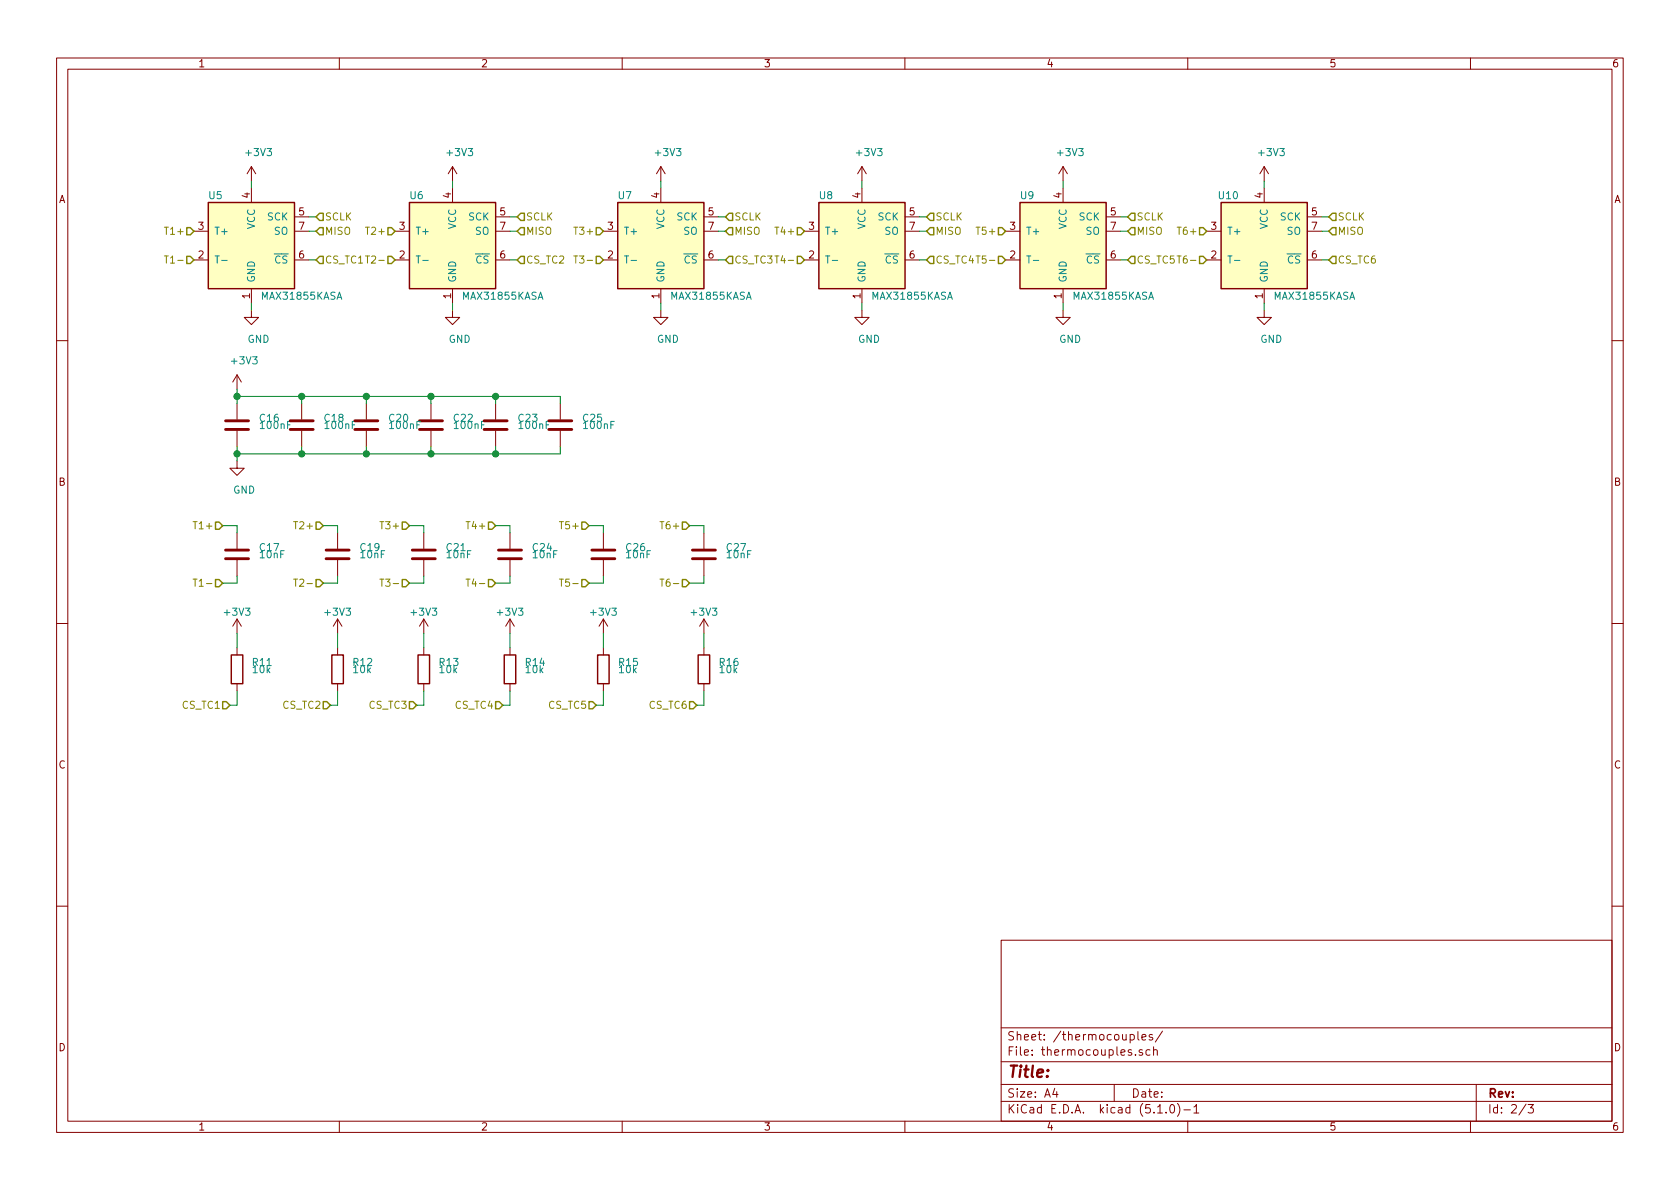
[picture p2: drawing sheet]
EESchema Schematic File Version 4
LIBS:daq-cache
EELAYER 26 0
EELAYER END
$Descr A4 11693 8268
encoding utf-8
Sheet 2 3
Title ""
Date ""
Rev ""
Comp ""
Comment1 ""
Comment2 ""
Comment3 ""
Comment4 ""
$EndDescr
$Comp
L Sensor_Temperature:MAX31855KASA U?
U 1 1
P 1750 1700
AR Path="/5C03ADE0" Ref="U?"  Part="1" 
AR Path="/5C03A8B0/5C03ADE0" Ref="U?"  Part="1" 
AR Path="/5C0495CD/5C03ADE0" Ref="U5"  Part="1" 
F 0 "U5" H 1500 2050 50  0000 C CNN
F 1 "MAX31855KASA" H 2100 1350 50  0000 C CNN
F 2 "Package_SO:SOIC-8_3.9x4.9mm_P1.27mm" H 2750 1350 50  0001 C CIN
F 3 "http://datasheets.maximintegrated.com/en/ds/MAX31855.pdf" H 1750 1700 50  0001 C CNN
	1    1750 1700
	1    0    0    -1  
$EndComp
$Comp
L power:GND #PWR?
U 1 1
P 1750 2150
AR Path="/5C03ADE7" Ref="#PWR?"  Part="1" 
AR Path="/5C03A8B0/5C03ADE7" Ref="#PWR?"  Part="1" 
AR Path="/5C0495CD/5C03ADE7" Ref="#PWR077"  Part="1" 
F 0 "#PWR077" H 1750 1900 50  0001 C CNN
F 1 "GND" H 1800 1950 50  0000 C CNN
F 2 "" H 1750 2150 50  0001 C CNN
F 3 "" H 1750 2150 50  0001 C CNN
	1    1750 2150
	1    0    0    -1  
$EndComp
Wire Wire Line
	1750 2150 1750 2100
$Comp
L power:+3V3 #PWR?
U 1 1
P 1750 1250
AR Path="/5C03ADEE" Ref="#PWR?"  Part="1" 
AR Path="/5C03A8B0/5C03ADEE" Ref="#PWR?"  Part="1" 
AR Path="/5C0495CD/5C03ADEE" Ref="#PWR076"  Part="1" 
F 0 "#PWR076" H 1750 1100 50  0001 C CNN
F 1 "+3V3" H 1800 1450 50  0000 C CNN
F 2 "" H 1750 1250 50  0001 C CNN
F 3 "" H 1750 1250 50  0001 C CNN
	1    1750 1250
	1    0    0    -1  
$EndComp
Wire Wire Line
	1750 1250 1750 1300
Wire Wire Line
	2150 1500 2200 1500
Wire Wire Line
	2150 1600 2200 1600
Wire Wire Line
	2150 1800 2200 1800
Text HLabel 2200 1500 2    50   Input ~ 0
SCLK
Text HLabel 2200 1800 2    50   Input ~ 0
CS_TC1
Text HLabel 2200 1600 2    50   Input ~ 0
MISO
$Comp
L Sensor_Temperature:MAX31855KASA U?
U 1 1
P 3150 1700
AR Path="/5C03CC78" Ref="U?"  Part="1" 
AR Path="/5C03A8B0/5C03CC78" Ref="U?"  Part="1" 
AR Path="/5C0495CD/5C03CC78" Ref="U6"  Part="1" 
F 0 "U6" H 2900 2050 50  0000 C CNN
F 1 "MAX31855KASA" H 3500 1350 50  0000 C CNN
F 2 "Package_SO:SOIC-8_3.9x4.9mm_P1.27mm" H 4150 1350 50  0001 C CIN
F 3 "http://datasheets.maximintegrated.com/en/ds/MAX31855.pdf" H 3150 1700 50  0001 C CNN
	1    3150 1700
	1    0    0    -1  
$EndComp
$Comp
L power:GND #PWR?
U 1 1
P 3150 2150
AR Path="/5C03CC7F" Ref="#PWR?"  Part="1" 
AR Path="/5C03A8B0/5C03CC7F" Ref="#PWR?"  Part="1" 
AR Path="/5C0495CD/5C03CC7F" Ref="#PWR081"  Part="1" 
F 0 "#PWR081" H 3150 1900 50  0001 C CNN
F 1 "GND" H 3200 1950 50  0000 C CNN
F 2 "" H 3150 2150 50  0001 C CNN
F 3 "" H 3150 2150 50  0001 C CNN
	1    3150 2150
	1    0    0    -1  
$EndComp
Wire Wire Line
	3150 2150 3150 2100
$Comp
L power:+3V3 #PWR?
U 1 1
P 3150 1250
AR Path="/5C03CC86" Ref="#PWR?"  Part="1" 
AR Path="/5C03A8B0/5C03CC86" Ref="#PWR?"  Part="1" 
AR Path="/5C0495CD/5C03CC86" Ref="#PWR080"  Part="1" 
F 0 "#PWR080" H 3150 1100 50  0001 C CNN
F 1 "+3V3" H 3200 1450 50  0000 C CNN
F 2 "" H 3150 1250 50  0001 C CNN
F 3 "" H 3150 1250 50  0001 C CNN
	1    3150 1250
	1    0    0    -1  
$EndComp
Wire Wire Line
	3150 1250 3150 1300
Wire Wire Line
	3550 1500 3600 1500
Wire Wire Line
	3550 1600 3600 1600
Wire Wire Line
	3550 1800 3600 1800
Text HLabel 3600 1500 2    50   Input ~ 0
SCLK
Text HLabel 3600 1800 2    50   Input ~ 0
CS_TC2
Text HLabel 3600 1600 2    50   Input ~ 0
MISO
$Comp
L Sensor_Temperature:MAX31855KASA U?
U 1 1
P 4600 1700
AR Path="/5C03CDDC" Ref="U?"  Part="1" 
AR Path="/5C03A8B0/5C03CDDC" Ref="U?"  Part="1" 
AR Path="/5C0495CD/5C03CDDC" Ref="U7"  Part="1" 
F 0 "U7" H 4350 2050 50  0000 C CNN
F 1 "MAX31855KASA" H 4950 1350 50  0000 C CNN
F 2 "Package_SO:SOIC-8_3.9x4.9mm_P1.27mm" H 5600 1350 50  0001 C CIN
F 3 "http://datasheets.maximintegrated.com/en/ds/MAX31855.pdf" H 4600 1700 50  0001 C CNN
	1    4600 1700
	1    0    0    -1  
$EndComp
$Comp
L power:GND #PWR?
U 1 1
P 4600 2150
AR Path="/5C03CDE3" Ref="#PWR?"  Part="1" 
AR Path="/5C03A8B0/5C03CDE3" Ref="#PWR?"  Part="1" 
AR Path="/5C0495CD/5C03CDE3" Ref="#PWR085"  Part="1" 
F 0 "#PWR085" H 4600 1900 50  0001 C CNN
F 1 "GND" H 4650 1950 50  0000 C CNN
F 2 "" H 4600 2150 50  0001 C CNN
F 3 "" H 4600 2150 50  0001 C CNN
	1    4600 2150
	1    0    0    -1  
$EndComp
Wire Wire Line
	4600 2150 4600 2100
$Comp
L power:+3V3 #PWR?
U 1 1
P 4600 1250
AR Path="/5C03CDEA" Ref="#PWR?"  Part="1" 
AR Path="/5C03A8B0/5C03CDEA" Ref="#PWR?"  Part="1" 
AR Path="/5C0495CD/5C03CDEA" Ref="#PWR084"  Part="1" 
F 0 "#PWR084" H 4600 1100 50  0001 C CNN
F 1 "+3V3" H 4650 1450 50  0000 C CNN
F 2 "" H 4600 1250 50  0001 C CNN
F 3 "" H 4600 1250 50  0001 C CNN
	1    4600 1250
	1    0    0    -1  
$EndComp
Wire Wire Line
	4600 1250 4600 1300
Wire Wire Line
	5000 1500 5050 1500
Wire Wire Line
	5000 1600 5050 1600
Wire Wire Line
	5000 1800 5050 1800
Text HLabel 5050 1500 2    50   Input ~ 0
SCLK
Text HLabel 5050 1600 2    50   Input ~ 0
MISO
$Comp
L Sensor_Temperature:MAX31855KASA U?
U 1 1
P 6000 1700
AR Path="/5C03CDFB" Ref="U?"  Part="1" 
AR Path="/5C03A8B0/5C03CDFB" Ref="U?"  Part="1" 
AR Path="/5C0495CD/5C03CDFB" Ref="U8"  Part="1" 
F 0 "U8" H 5750 2050 50  0000 C CNN
F 1 "MAX31855KASA" H 6350 1350 50  0000 C CNN
F 2 "Package_SO:SOIC-8_3.9x4.9mm_P1.27mm" H 7000 1350 50  0001 C CIN
F 3 "http://datasheets.maximintegrated.com/en/ds/MAX31855.pdf" H 6000 1700 50  0001 C CNN
	1    6000 1700
	1    0    0    -1  
$EndComp
$Comp
L power:GND #PWR?
U 1 1
P 6000 2150
AR Path="/5C03CE02" Ref="#PWR?"  Part="1" 
AR Path="/5C03A8B0/5C03CE02" Ref="#PWR?"  Part="1" 
AR Path="/5C0495CD/5C03CE02" Ref="#PWR088"  Part="1" 
F 0 "#PWR088" H 6000 1900 50  0001 C CNN
F 1 "GND" H 6050 1950 50  0000 C CNN
F 2 "" H 6000 2150 50  0001 C CNN
F 3 "" H 6000 2150 50  0001 C CNN
	1    6000 2150
	1    0    0    -1  
$EndComp
Wire Wire Line
	6000 2150 6000 2100
$Comp
L power:+3V3 #PWR?
U 1 1
P 6000 1250
AR Path="/5C03CE09" Ref="#PWR?"  Part="1" 
AR Path="/5C03A8B0/5C03CE09" Ref="#PWR?"  Part="1" 
AR Path="/5C0495CD/5C03CE09" Ref="#PWR087"  Part="1" 
F 0 "#PWR087" H 6000 1100 50  0001 C CNN
F 1 "+3V3" H 6050 1450 50  0000 C CNN
F 2 "" H 6000 1250 50  0001 C CNN
F 3 "" H 6000 1250 50  0001 C CNN
	1    6000 1250
	1    0    0    -1  
$EndComp
Wire Wire Line
	6000 1250 6000 1300
Wire Wire Line
	6400 1500 6450 1500
Wire Wire Line
	6400 1600 6450 1600
Wire Wire Line
	6400 1800 6450 1800
Text HLabel 6450 1500 2    50   Input ~ 0
SCLK
Text HLabel 6450 1800 2    50   Input ~ 0
CS_TC4
Text HLabel 6450 1600 2    50   Input ~ 0
MISO
$Comp
L Sensor_Temperature:MAX31855KASA U?
U 1 1
P 7400 1700
AR Path="/5C03D140" Ref="U?"  Part="1" 
AR Path="/5C03A8B0/5C03D140" Ref="U?"  Part="1" 
AR Path="/5C0495CD/5C03D140" Ref="U9"  Part="1" 
F 0 "U9" H 7150 2050 50  0000 C CNN
F 1 "MAX31855KASA" H 7750 1350 50  0000 C CNN
F 2 "Package_SO:SOIC-8_3.9x4.9mm_P1.27mm" H 8400 1350 50  0001 C CIN
F 3 "http://datasheets.maximintegrated.com/en/ds/MAX31855.pdf" H 7400 1700 50  0001 C CNN
	1    7400 1700
	1    0    0    -1  
$EndComp
$Comp
L power:GND #PWR?
U 1 1
P 7400 2150
AR Path="/5C03D147" Ref="#PWR?"  Part="1" 
AR Path="/5C03A8B0/5C03D147" Ref="#PWR?"  Part="1" 
AR Path="/5C0495CD/5C03D147" Ref="#PWR090"  Part="1" 
F 0 "#PWR090" H 7400 1900 50  0001 C CNN
F 1 "GND" H 7450 1950 50  0000 C CNN
F 2 "" H 7400 2150 50  0001 C CNN
F 3 "" H 7400 2150 50  0001 C CNN
	1    7400 2150
	1    0    0    -1  
$EndComp
Wire Wire Line
	7400 2150 7400 2100
$Comp
L power:+3V3 #PWR?
U 1 1
P 7400 1250
AR Path="/5C03D14E" Ref="#PWR?"  Part="1" 
AR Path="/5C03A8B0/5C03D14E" Ref="#PWR?"  Part="1" 
AR Path="/5C0495CD/5C03D14E" Ref="#PWR089"  Part="1" 
F 0 "#PWR089" H 7400 1100 50  0001 C CNN
F 1 "+3V3" H 7450 1450 50  0000 C CNN
F 2 "" H 7400 1250 50  0001 C CNN
F 3 "" H 7400 1250 50  0001 C CNN
	1    7400 1250
	1    0    0    -1  
$EndComp
Wire Wire Line
	7400 1250 7400 1300
Wire Wire Line
	7800 1500 7850 1500
Wire Wire Line
	7800 1600 7850 1600
Wire Wire Line
	7800 1800 7850 1800
Text HLabel 7850 1500 2    50   Input ~ 0
SCLK
Text HLabel 7850 1800 2    50   Input ~ 0
CS_TC5
Text HLabel 7850 1600 2    50   Input ~ 0
MISO
$Comp
L Sensor_Temperature:MAX31855KASA U?
U 1 1
P 8800 1700
AR Path="/5C03D15F" Ref="U?"  Part="1" 
AR Path="/5C03A8B0/5C03D15F" Ref="U?"  Part="1" 
AR Path="/5C0495CD/5C03D15F" Ref="U10"  Part="1" 
F 0 "U10" H 8550 2050 50  0000 C CNN
F 1 "MAX31855KASA" H 9150 1350 50  0000 C CNN
F 2 "Package_SO:SOIC-8_3.9x4.9mm_P1.27mm" H 9800 1350 50  0001 C CIN
F 3 "http://datasheets.maximintegrated.com/en/ds/MAX31855.pdf" H 8800 1700 50  0001 C CNN
	1    8800 1700
	1    0    0    -1  
$EndComp
$Comp
L power:GND #PWR?
U 1 1
P 8800 2150
AR Path="/5C03D166" Ref="#PWR?"  Part="1" 
AR Path="/5C03A8B0/5C03D166" Ref="#PWR?"  Part="1" 
AR Path="/5C0495CD/5C03D166" Ref="#PWR092"  Part="1" 
F 0 "#PWR092" H 8800 1900 50  0001 C CNN
F 1 "GND" H 8850 1950 50  0000 C CNN
F 2 "" H 8800 2150 50  0001 C CNN
F 3 "" H 8800 2150 50  0001 C CNN
	1    8800 2150
	1    0    0    -1  
$EndComp
Wire Wire Line
	8800 2150 8800 2100
$Comp
L power:+3V3 #PWR?
U 1 1
P 8800 1250
AR Path="/5C03D16D" Ref="#PWR?"  Part="1" 
AR Path="/5C03A8B0/5C03D16D" Ref="#PWR?"  Part="1" 
AR Path="/5C0495CD/5C03D16D" Ref="#PWR091"  Part="1" 
F 0 "#PWR091" H 8800 1100 50  0001 C CNN
F 1 "+3V3" H 8850 1450 50  0000 C CNN
F 2 "" H 8800 1250 50  0001 C CNN
F 3 "" H 8800 1250 50  0001 C CNN
	1    8800 1250
	1    0    0    -1  
$EndComp
Wire Wire Line
	8800 1250 8800 1300
Wire Wire Line
	9200 1500 9250 1500
Wire Wire Line
	9200 1600 9250 1600
Wire Wire Line
	9200 1800 9250 1800
Text HLabel 9250 1500 2    50   Input ~ 0
SCLK
Text HLabel 9250 1800 2    50   Input ~ 0
CS_TC6
Text HLabel 9250 1600 2    50   Input ~ 0
MISO
$Comp
L Device:C C22
U 1 1
P 3000 2950
F 0 "C22" H 3150 3000 50  0000 L CNN
F 1 "100nF" H 3150 2950 50  0000 L CNN
F 2 "Capacitor_SMD:C_0603_1608Metric" H 3038 2800 50  0001 C CNN
F 3 "~" H 3000 2950 50  0001 C CNN
	1    3000 2950
	1    0    0    -1  
$EndComp
$Comp
L Device:C C23
U 1 1
P 3450 2950
F 0 "C23" H 3600 3000 50  0000 L CNN
F 1 "100nF" H 3600 2950 50  0000 L CNN
F 2 "Capacitor_SMD:C_0603_1608Metric" H 3488 2800 50  0001 C CNN
F 3 "~" H 3450 2950 50  0001 C CNN
	1    3450 2950
	1    0    0    -1  
$EndComp
$Comp
L Device:C C25
U 1 1
P 3900 2950
F 0 "C25" H 4050 3000 50  0000 L CNN
F 1 "100nF" H 4050 2950 50  0000 L CNN
F 2 "Capacitor_SMD:C_0603_1608Metric" H 3938 2800 50  0001 C CNN
F 3 "~" H 3900 2950 50  0001 C CNN
	1    3900 2950
	1    0    0    -1  
$EndComp
$Comp
L Device:C C16
U 1 1
P 1650 2950
F 0 "C16" H 1800 3000 50  0000 L CNN
F 1 "100nF" H 1800 2950 50  0000 L CNN
F 2 "Capacitor_SMD:C_0603_1608Metric" H 1688 2800 50  0001 C CNN
F 3 "~" H 1650 2950 50  0001 C CNN
	1    1650 2950
	1    0    0    -1  
$EndComp
$Comp
L Device:C C18
U 1 1
P 2100 2950
F 0 "C18" H 2250 3000 50  0000 L CNN
F 1 "100nF" H 2250 2950 50  0000 L CNN
F 2 "Capacitor_SMD:C_0603_1608Metric" H 2138 2800 50  0001 C CNN
F 3 "~" H 2100 2950 50  0001 C CNN
	1    2100 2950
	1    0    0    -1  
$EndComp
$Comp
L Device:C C20
U 1 1
P 2550 2950
F 0 "C20" H 2700 3000 50  0000 L CNN
F 1 "100nF" H 2700 2950 50  0000 L CNN
F 2 "Capacitor_SMD:C_0603_1608Metric" H 2588 2800 50  0001 C CNN
F 3 "~" H 2550 2950 50  0001 C CNN
	1    2550 2950
	1    0    0    -1  
$EndComp
$Comp
L power:+3V3 #PWR073
U 1 1
P 1650 2700
F 0 "#PWR073" H 1650 2550 50  0001 C CNN
F 1 "+3V3" H 1700 2900 50  0000 C CNN
F 2 "" H 1650 2700 50  0001 C CNN
F 3 "" H 1650 2700 50  0001 C CNN
	1    1650 2700
	1    0    0    -1  
$EndComp
Wire Wire Line
	1650 2700 1650 2750
$Comp
L power:GND #PWR074
U 1 1
P 1650 3200
F 0 "#PWR074" H 1650 2950 50  0001 C CNN
F 1 "GND" H 1700 3000 50  0000 C CNN
F 2 "" H 1650 3200 50  0001 C CNN
F 3 "" H 1650 3200 50  0001 C CNN
	1    1650 3200
	1    0    0    -1  
$EndComp
Wire Wire Line
	1650 3200 1650 3150
Wire Wire Line
	1650 2750 2100 2750
Wire Wire Line
	2100 2750 2100 2800
Connection ~ 1650 2750
Wire Wire Line
	1650 2750 1650 2800
Wire Wire Line
	2100 2750 2550 2750
Wire Wire Line
	2550 2750 2550 2800
Connection ~ 2100 2750
Wire Wire Line
	2550 2750 3000 2750
Wire Wire Line
	3000 2750 3000 2800
Connection ~ 2550 2750
Wire Wire Line
	3000 2750 3450 2750
Wire Wire Line
	3450 2750 3450 2800
Connection ~ 3000 2750
Wire Wire Line
	3450 2750 3900 2750
Wire Wire Line
	3900 2750 3900 2800
Connection ~ 3450 2750
Wire Wire Line
	1650 3150 2100 3150
Wire Wire Line
	2100 3150 2100 3100
Connection ~ 1650 3150
Wire Wire Line
	1650 3150 1650 3100
Wire Wire Line
	2100 3150 2550 3150
Wire Wire Line
	2550 3150 2550 3100
Connection ~ 2100 3150
Wire Wire Line
	2550 3150 3000 3150
Wire Wire Line
	3000 3150 3000 3100
Connection ~ 2550 3150
Wire Wire Line
	3000 3150 3450 3150
Wire Wire Line
	3450 3150 3450 3100
Connection ~ 3000 3150
Wire Wire Line
	3450 3150 3900 3150
Wire Wire Line
	3900 3150 3900 3100
Connection ~ 3450 3150
Text HLabel 5050 1800 2    50   Input ~ 0
CS_TC3
Text HLabel 1350 1600 0    50   Input ~ 0
T1+
Text HLabel 1350 1800 0    50   Input ~ 0
T1-
Text HLabel 2750 1600 0    50   Input ~ 0
T2+
Text HLabel 2750 1800 0    50   Input ~ 0
T2-
Text HLabel 4200 1600 0    50   Input ~ 0
T3+
Text HLabel 4200 1800 0    50   Input ~ 0
T3-
Text HLabel 5600 1800 0    50   Input ~ 0
T4-
Text HLabel 5600 1600 0    50   Input ~ 0
T4+
Text HLabel 7000 1600 0    50   Input ~ 0
T5+
Text HLabel 7000 1800 0    50   Input ~ 0
T5-
Text HLabel 8400 1600 0    50   Input ~ 0
T6+
Text HLabel 8400 1800 0    50   Input ~ 0
T6-
$Comp
L Device:C C17
U 1 1
P 1650 3850
F 0 "C17" H 1800 3900 50  0000 L CNN
F 1 "10nF" H 1800 3850 50  0000 L CNN
F 2 "Capacitor_SMD:C_0603_1608Metric" H 1688 3700 50  0001 C CNN
F 3 "~" H 1650 3850 50  0001 C CNN
	1    1650 3850
	1    0    0    -1  
$EndComp
Text HLabel 1550 3650 0    50   Input ~ 0
T1+
Text HLabel 1550 4050 0    50   Input ~ 0
T1-
Wire Wire Line
	1550 4050 1650 4050
Wire Wire Line
	1650 4050 1650 4000
Wire Wire Line
	1550 3650 1650 3650
Wire Wire Line
	1650 3650 1650 3700
$Comp
L Device:C C19
U 1 1
P 2350 3850
F 0 "C19" H 2500 3900 50  0000 L CNN
F 1 "10nF" H 2500 3850 50  0000 L CNN
F 2 "Capacitor_SMD:C_0603_1608Metric" H 2388 3700 50  0001 C CNN
F 3 "~" H 2350 3850 50  0001 C CNN
	1    2350 3850
	1    0    0    -1  
$EndComp
Text HLabel 2250 3650 0    50   Input ~ 0
T2+
Text HLabel 2250 4050 0    50   Input ~ 0
T2-
Wire Wire Line
	2250 4050 2350 4050
Wire Wire Line
	2350 4050 2350 4000
Wire Wire Line
	2250 3650 2350 3650
Wire Wire Line
	2350 3650 2350 3700
$Comp
L Device:C C21
U 1 1
P 2950 3850
F 0 "C21" H 3100 3900 50  0000 L CNN
F 1 "10nF" H 3100 3850 50  0000 L CNN
F 2 "Capacitor_SMD:C_0603_1608Metric" H 2988 3700 50  0001 C CNN
F 3 "~" H 2950 3850 50  0001 C CNN
	1    2950 3850
	1    0    0    -1  
$EndComp
Text HLabel 2850 3650 0    50   Input ~ 0
T3+
Text HLabel 2850 4050 0    50   Input ~ 0
T3-
Wire Wire Line
	2850 4050 2950 4050
Wire Wire Line
	2950 4050 2950 4000
Wire Wire Line
	2850 3650 2950 3650
Wire Wire Line
	2950 3650 2950 3700
$Comp
L Device:C C24
U 1 1
P 3550 3850
F 0 "C24" H 3700 3900 50  0000 L CNN
F 1 "10nF" H 3700 3850 50  0000 L CNN
F 2 "Capacitor_SMD:C_0603_1608Metric" H 3588 3700 50  0001 C CNN
F 3 "~" H 3550 3850 50  0001 C CNN
	1    3550 3850
	1    0    0    -1  
$EndComp
Text HLabel 3450 3650 0    50   Input ~ 0
T4+
Text HLabel 3450 4050 0    50   Input ~ 0
T4-
Wire Wire Line
	3450 4050 3550 4050
Wire Wire Line
	3550 4050 3550 4000
Wire Wire Line
	3450 3650 3550 3650
Wire Wire Line
	3550 3650 3550 3700
$Comp
L Device:C C26
U 1 1
P 4200 3850
F 0 "C26" H 4350 3900 50  0000 L CNN
F 1 "10nF" H 4350 3850 50  0000 L CNN
F 2 "Capacitor_SMD:C_0603_1608Metric" H 4238 3700 50  0001 C CNN
F 3 "~" H 4200 3850 50  0001 C CNN
	1    4200 3850
	1    0    0    -1  
$EndComp
Text HLabel 4100 3650 0    50   Input ~ 0
T5+
Text HLabel 4100 4050 0    50   Input ~ 0
T5-
Wire Wire Line
	4100 4050 4200 4050
Wire Wire Line
	4200 4050 4200 4000
Wire Wire Line
	4100 3650 4200 3650
Wire Wire Line
	4200 3650 4200 3700
$Comp
L Device:C C27
U 1 1
P 4900 3850
F 0 "C27" H 5050 3900 50  0000 L CNN
F 1 "10nF" H 5050 3850 50  0000 L CNN
F 2 "Capacitor_SMD:C_0603_1608Metric" H 4938 3700 50  0001 C CNN
F 3 "~" H 4900 3850 50  0001 C CNN
	1    4900 3850
	1    0    0    -1  
$EndComp
Text HLabel 4800 3650 0    50   Input ~ 0
T6+
Text HLabel 4800 4050 0    50   Input ~ 0
T6-
Wire Wire Line
	4800 4050 4900 4050
Wire Wire Line
	4900 4050 4900 4000
Wire Wire Line
	4800 3650 4900 3650
Wire Wire Line
	4900 3650 4900 3700
$Comp
L Device:R R11
U 1 1
P 1650 4650
F 0 "R11" H 1750 4700 50  0000 L CNN
F 1 "10k" H 1750 4650 50  0000 L CNN
F 2 "Resistor_SMD:R_0603_1608Metric" V 1580 4650 50  0001 C CNN
F 3 "~" H 1650 4650 50  0001 C CNN
	1    1650 4650
	1    0    0    -1  
$EndComp
Text HLabel 1600 4900 0    50   Input ~ 0
CS_TC1
Wire Wire Line
	1600 4900 1650 4900
Wire Wire Line
	1650 4900 1650 4800
$Comp
L power:+3V3 #PWR075
U 1 1
P 1650 4400
F 0 "#PWR075" H 1650 4250 50  0001 C CNN
F 1 "+3V3" H 1650 4550 50  0000 C CNN
F 2 "" H 1650 4400 50  0001 C CNN
F 3 "" H 1650 4400 50  0001 C CNN
	1    1650 4400
	1    0    0    -1  
$EndComp
Wire Wire Line
	1650 4400 1650 4500
$Comp
L Device:R R12
U 1 1
P 2350 4650
F 0 "R12" H 2450 4700 50  0000 L CNN
F 1 "10k" H 2450 4650 50  0000 L CNN
F 2 "Resistor_SMD:R_0603_1608Metric" V 2280 4650 50  0001 C CNN
F 3 "~" H 2350 4650 50  0001 C CNN
	1    2350 4650
	1    0    0    -1  
$EndComp
Text HLabel 2300 4900 0    50   Input ~ 0
CS_TC2
Wire Wire Line
	2300 4900 2350 4900
Wire Wire Line
	2350 4900 2350 4800
$Comp
L power:+3V3 #PWR078
U 1 1
P 2350 4400
F 0 "#PWR078" H 2350 4250 50  0001 C CNN
F 1 "+3V3" H 2350 4550 50  0000 C CNN
F 2 "" H 2350 4400 50  0001 C CNN
F 3 "" H 2350 4400 50  0001 C CNN
	1    2350 4400
	1    0    0    -1  
$EndComp
Wire Wire Line
	2350 4400 2350 4500
$Comp
L Device:R R13
U 1 1
P 2950 4650
F 0 "R13" H 3050 4700 50  0000 L CNN
F 1 "10k" H 3050 4650 50  0000 L CNN
F 2 "Resistor_SMD:R_0603_1608Metric" V 2880 4650 50  0001 C CNN
F 3 "~" H 2950 4650 50  0001 C CNN
	1    2950 4650
	1    0    0    -1  
$EndComp
Text HLabel 2900 4900 0    50   Input ~ 0
CS_TC3
Wire Wire Line
	2900 4900 2950 4900
Wire Wire Line
	2950 4900 2950 4800
$Comp
L power:+3V3 #PWR079
U 1 1
P 2950 4400
F 0 "#PWR079" H 2950 4250 50  0001 C CNN
F 1 "+3V3" H 2950 4550 50  0000 C CNN
F 2 "" H 2950 4400 50  0001 C CNN
F 3 "" H 2950 4400 50  0001 C CNN
	1    2950 4400
	1    0    0    -1  
$EndComp
Wire Wire Line
	2950 4400 2950 4500
$Comp
L Device:R R14
U 1 1
P 3550 4650
F 0 "R14" H 3650 4700 50  0000 L CNN
F 1 "10k" H 3650 4650 50  0000 L CNN
F 2 "Resistor_SMD:R_0603_1608Metric" V 3480 4650 50  0001 C CNN
F 3 "~" H 3550 4650 50  0001 C CNN
	1    3550 4650
	1    0    0    -1  
$EndComp
Text HLabel 3500 4900 0    50   Input ~ 0
CS_TC4
Wire Wire Line
	3500 4900 3550 4900
Wire Wire Line
	3550 4900 3550 4800
$Comp
L power:+3V3 #PWR082
U 1 1
P 3550 4400
F 0 "#PWR082" H 3550 4250 50  0001 C CNN
F 1 "+3V3" H 3550 4550 50  0000 C CNN
F 2 "" H 3550 4400 50  0001 C CNN
F 3 "" H 3550 4400 50  0001 C CNN
	1    3550 4400
	1    0    0    -1  
$EndComp
Wire Wire Line
	3550 4400 3550 4500
$Comp
L Device:R R15
U 1 1
P 4200 4650
F 0 "R15" H 4300 4700 50  0000 L CNN
F 1 "10k" H 4300 4650 50  0000 L CNN
F 2 "Resistor_SMD:R_0603_1608Metric" V 4130 4650 50  0001 C CNN
F 3 "~" H 4200 4650 50  0001 C CNN
	1    4200 4650
	1    0    0    -1  
$EndComp
Text HLabel 4150 4900 0    50   Input ~ 0
CS_TC5
Wire Wire Line
	4150 4900 4200 4900
Wire Wire Line
	4200 4900 4200 4800
$Comp
L power:+3V3 #PWR083
U 1 1
P 4200 4400
F 0 "#PWR083" H 4200 4250 50  0001 C CNN
F 1 "+3V3" H 4200 4550 50  0000 C CNN
F 2 "" H 4200 4400 50  0001 C CNN
F 3 "" H 4200 4400 50  0001 C CNN
	1    4200 4400
	1    0    0    -1  
$EndComp
Wire Wire Line
	4200 4400 4200 4500
$Comp
L Device:R R16
U 1 1
P 4900 4650
F 0 "R16" H 5000 4700 50  0000 L CNN
F 1 "10k" H 5000 4650 50  0000 L CNN
F 2 "Resistor_SMD:R_0603_1608Metric" V 4830 4650 50  0001 C CNN
F 3 "~" H 4900 4650 50  0001 C CNN
	1    4900 4650
	1    0    0    -1  
$EndComp
Text HLabel 4850 4900 0    50   Input ~ 0
CS_TC6
Wire Wire Line
	4850 4900 4900 4900
Wire Wire Line
	4900 4900 4900 4800
$Comp
L power:+3V3 #PWR086
U 1 1
P 4900 4400
F 0 "#PWR086" H 4900 4250 50  0001 C CNN
F 1 "+3V3" H 4900 4550 50  0000 C CNN
F 2 "" H 4900 4400 50  0001 C CNN
F 3 "" H 4900 4400 50  0001 C CNN
	1    4900 4400
	1    0    0    -1  
$EndComp
Wire Wire Line
	4900 4400 4900 4500
$EndSCHEMATC
